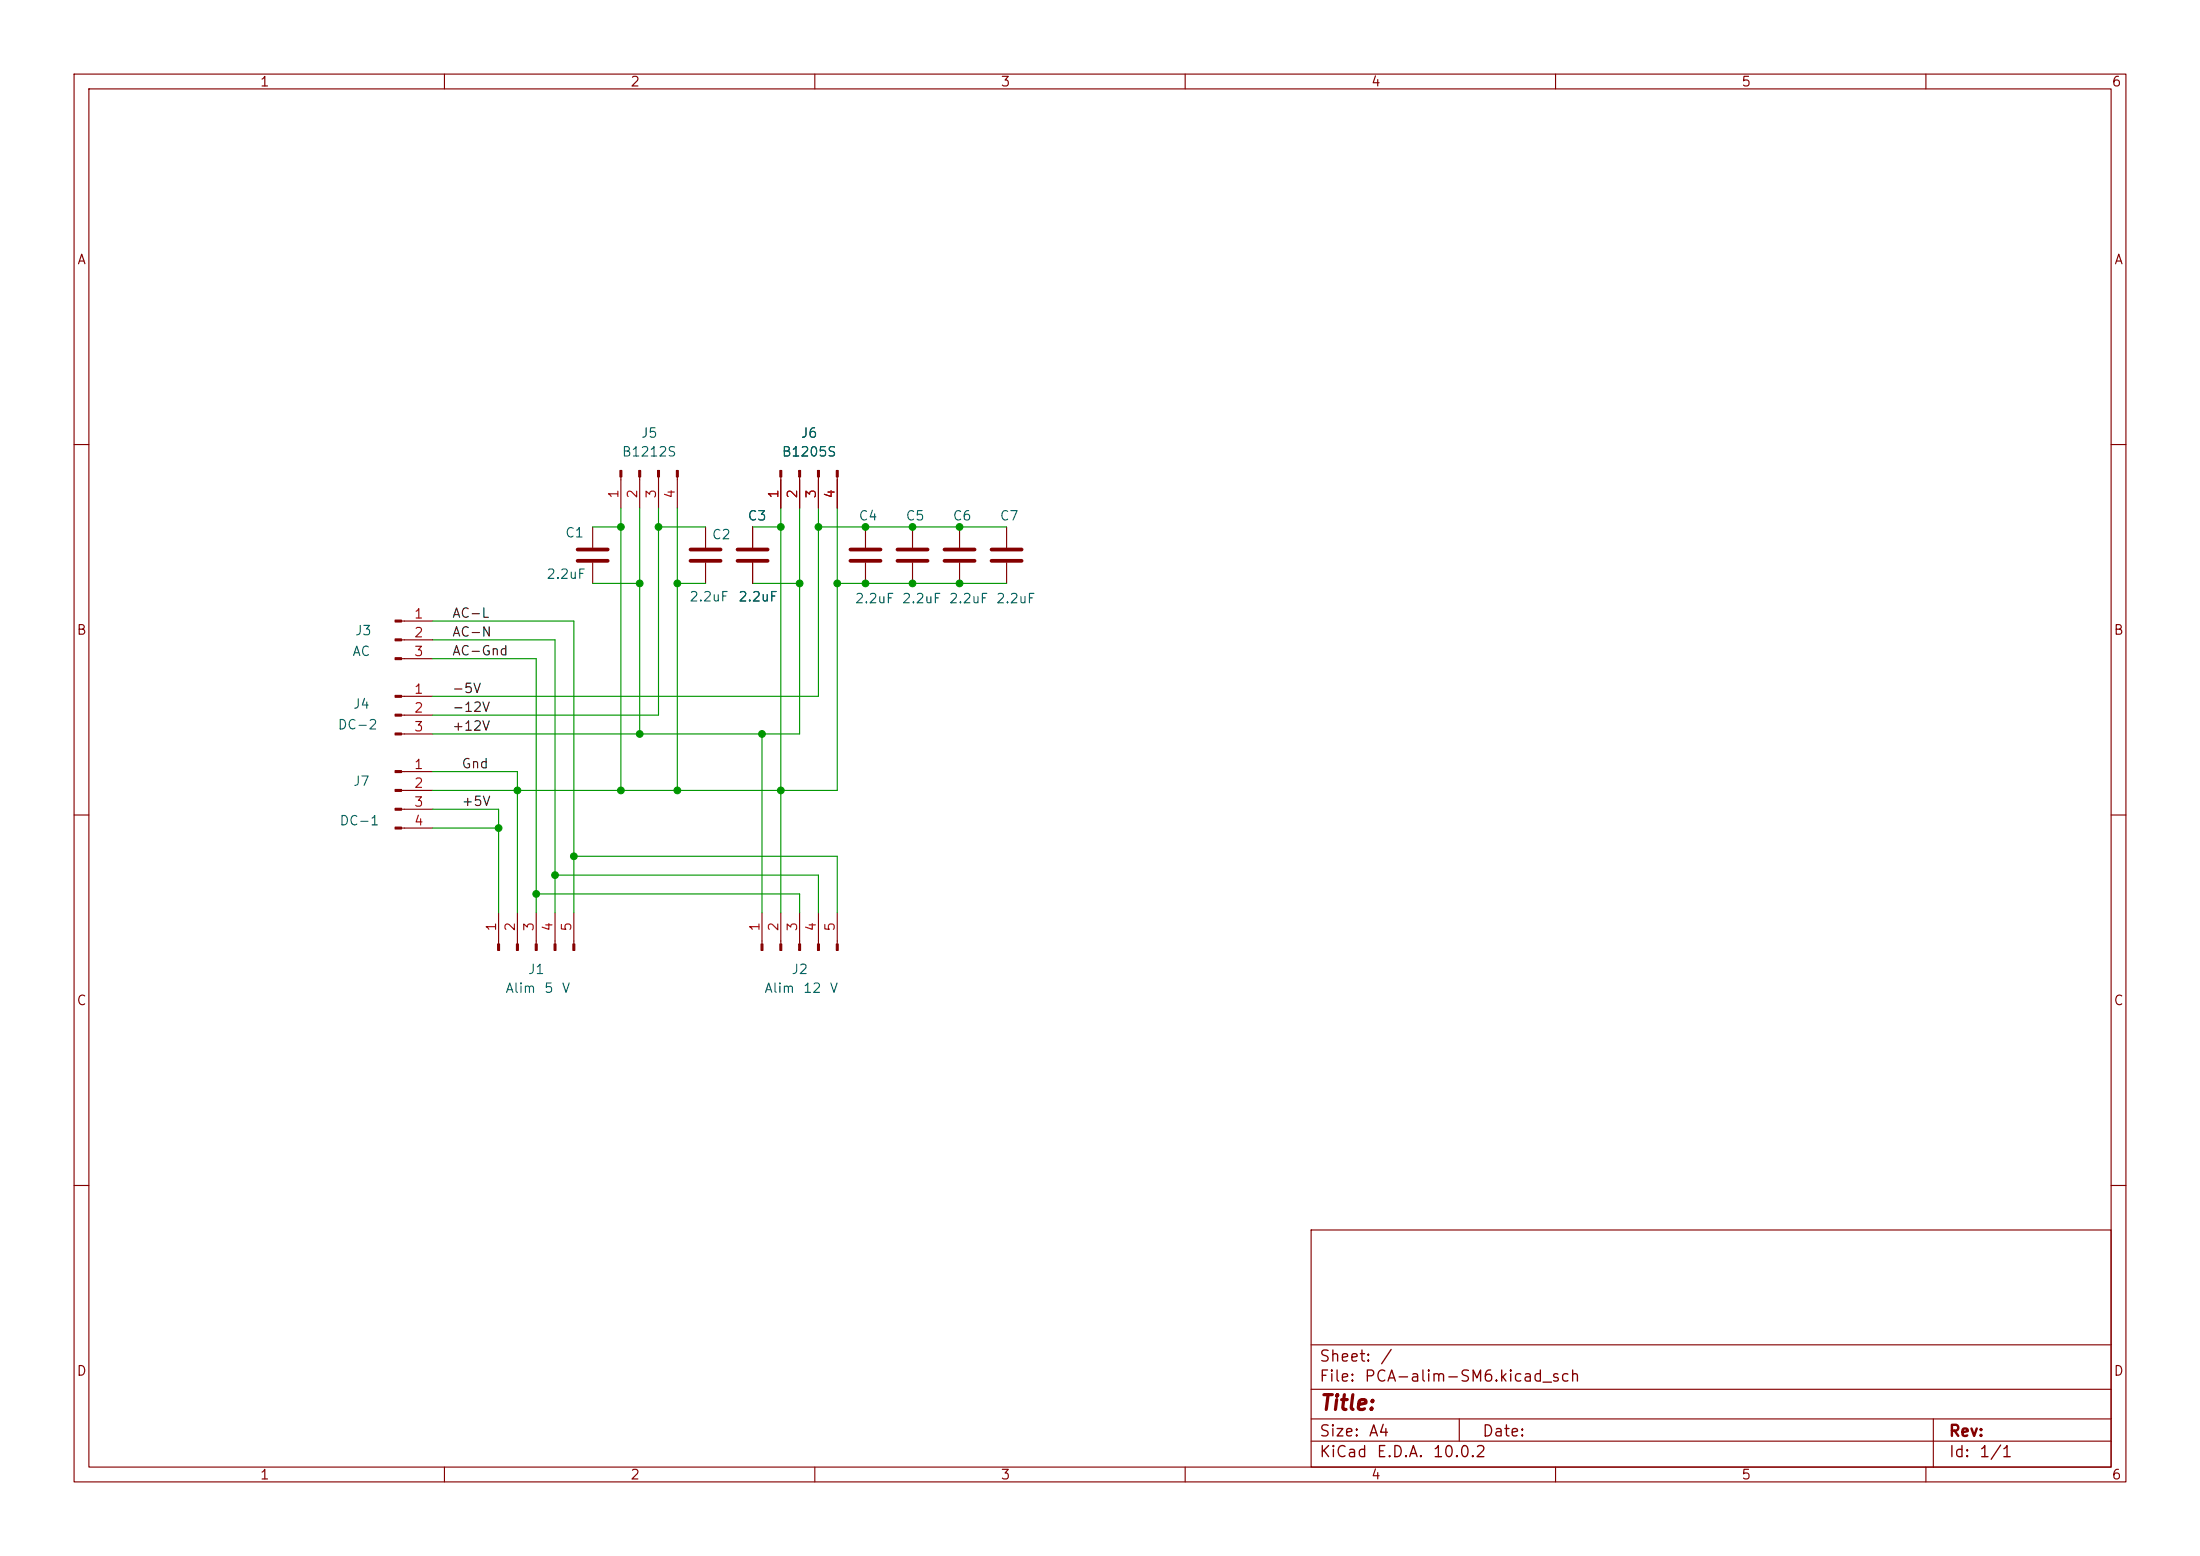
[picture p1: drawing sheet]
(kicad_sch
 (version 20250114)
 (generator "eeschema")
 (generator_version "9.0")
 (paper "A4")
 (lib_symbols
  (symbol "Connector:Conn_01x03_Pin"
   (pin_names
    (offset 1.016) (hide yes)) (exclude_from_sim no) (in_bom yes) (on_board yes)
   (property "Reference" "J" (at 0 5.08 0) (effects (font (size 1.27 1.27))))
   (property "Value" "Conn_01x03_Pin" (at 0 -5.08 0) (effects (font (size 1.27 1.27))))
   (property "Footprint" "" (at 0 0 0) (effects (font (size 1.27 1.27)) (hide yes)))
   (property "Datasheet" "~" (at 0 0 0) (effects (font (size 1.27 1.27)) (hide yes)))
   (property "Description" "Generic connector, single row, 01x03, script generated" (at 0 0 0) (effects (font (size 1.27 1.27)) (hide yes)))
   (property "ki_locked" "" (at 0 0 0) (effects (font (size 1.27 1.27))))
   (symbol "Conn_01x03_Pin_1_1"
    (rectangle (start 0.8636 2.667) (end 0 2.413) (stroke (width 0.1524) (type default)) (fill (type outline)))
    (rectangle (start 0.8636 0.127) (end 0 -0.127) (stroke (width 0.1524) (type default)) (fill (type outline)))
    (rectangle (start 0.8636 -2.413) (end 0 -2.667) (stroke (width 0.1524) (type default)) (fill (type outline)))
    (polyline (pts (xy 1.27 2.54) (xy 0.8636 2.54)) (stroke (width 0.1524) (type default)) (fill (type none)))
    (polyline (pts (xy 1.27 0) (xy 0.8636 0)) (stroke (width 0.1524) (type default)) (fill (type none)))
    (polyline (pts (xy 1.27 -2.54) (xy 0.8636 -2.54)) (stroke (width 0.1524) (type default)) (fill (type none)))
    (pin passive line (at 5.08 2.54 180) (length 3.81) (name "Pin_1" (effects (font (size 1.27 1.27)))) (number "1" (effects (font (size 1.27 1.27)))))
    (pin passive line (at 5.08 0 180) (length 3.81) (name "Pin_2" (effects (font (size 1.27 1.27)))) (number "2" (effects (font (size 1.27 1.27)))))
    (pin passive line (at 5.08 -2.54 180) (length 3.81) (name "Pin_3" (effects (font (size 1.27 1.27)))) (number "3" (effects (font (size 1.27 1.27))))))
   (embedded_fonts no))
  (symbol "Connector:Conn_01x04_Pin"
   (pin_names
    (offset 1.016) (hide yes)) (exclude_from_sim no) (in_bom yes) (on_board yes)
   (property "Reference" "J" (at 0 5.08 0) (effects (font (size 1.27 1.27))))
   (property "Value" "Conn_01x04_Pin" (at 0 -7.62 0) (effects (font (size 1.27 1.27))))
   (property "Footprint" "" (at 0 0 0) (effects (font (size 1.27 1.27)) (hide yes)))
   (property "Datasheet" "~" (at 0 0 0) (effects (font (size 1.27 1.27)) (hide yes)))
   (property "Description" "Generic connector, single row, 01x04, script generated" (at 0 0 0) (effects (font (size 1.27 1.27)) (hide yes)))
   (property "ki_locked" "" (at 0 0 0) (effects (font (size 1.27 1.27))))
   (symbol "Conn_01x04_Pin_1_1"
    (rectangle (start 0.8636 2.667) (end 0 2.413) (stroke (width 0.1524) (type default)) (fill (type outline)))
    (rectangle (start 0.8636 0.127) (end 0 -0.127) (stroke (width 0.1524) (type default)) (fill (type outline)))
    (rectangle (start 0.8636 -2.413) (end 0 -2.667) (stroke (width 0.1524) (type default)) (fill (type outline)))
    (rectangle (start 0.8636 -4.953) (end 0 -5.207) (stroke (width 0.1524) (type default)) (fill (type outline)))
    (polyline (pts (xy 1.27 2.54) (xy 0.8636 2.54)) (stroke (width 0.1524) (type default)) (fill (type none)))
    (polyline (pts (xy 1.27 0) (xy 0.8636 0)) (stroke (width 0.1524) (type default)) (fill (type none)))
    (polyline (pts (xy 1.27 -2.54) (xy 0.8636 -2.54)) (stroke (width 0.1524) (type default)) (fill (type none)))
    (polyline (pts (xy 1.27 -5.08) (xy 0.8636 -5.08)) (stroke (width 0.1524) (type default)) (fill (type none)))
    (pin passive line (at 5.08 2.54 180) (length 3.81) (name "Pin_1" (effects (font (size 1.27 1.27)))) (number "1" (effects (font (size 1.27 1.27)))))
    (pin passive line (at 5.08 0 180) (length 3.81) (name "Pin_2" (effects (font (size 1.27 1.27)))) (number "2" (effects (font (size 1.27 1.27)))))
    (pin passive line (at 5.08 -2.54 180) (length 3.81) (name "Pin_3" (effects (font (size 1.27 1.27)))) (number "3" (effects (font (size 1.27 1.27)))))
    (pin passive line (at 5.08 -5.08 180) (length 3.81) (name "Pin_4" (effects (font (size 1.27 1.27)))) (number "4" (effects (font (size 1.27 1.27))))))
   (embedded_fonts no))
  (symbol "Connector:Conn_01x05_Pin"
   (pin_names
    (offset 1.016) (hide yes)) (exclude_from_sim no) (in_bom yes) (on_board yes)
   (property "Reference" "J" (at 0 7.62 0) (effects (font (size 1.27 1.27))))
   (property "Value" "Conn_01x05_Pin" (at 0 -7.62 0) (effects (font (size 1.27 1.27))))
   (property "Footprint" "" (at 0 0 0) (effects (font (size 1.27 1.27)) (hide yes)))
   (property "Datasheet" "~" (at 0 0 0) (effects (font (size 1.27 1.27)) (hide yes)))
   (property "Description" "Generic connector, single row, 01x05, script generated" (at 0 0 0) (effects (font (size 1.27 1.27)) (hide yes)))
   (property "ki_locked" "" (at 0 0 0) (effects (font (size 1.27 1.27))))
   (symbol "Conn_01x05_Pin_1_1"
    (rectangle (start 0.8636 5.207) (end 0 4.953) (stroke (width 0.1524) (type default)) (fill (type outline)))
    (rectangle (start 0.8636 2.667) (end 0 2.413) (stroke (width 0.1524) (type default)) (fill (type outline)))
    (rectangle (start 0.8636 0.127) (end 0 -0.127) (stroke (width 0.1524) (type default)) (fill (type outline)))
    (rectangle (start 0.8636 -2.413) (end 0 -2.667) (stroke (width 0.1524) (type default)) (fill (type outline)))
    (rectangle (start 0.8636 -4.953) (end 0 -5.207) (stroke (width 0.1524) (type default)) (fill (type outline)))
    (polyline (pts (xy 1.27 5.08) (xy 0.8636 5.08)) (stroke (width 0.1524) (type default)) (fill (type none)))
    (polyline (pts (xy 1.27 2.54) (xy 0.8636 2.54)) (stroke (width 0.1524) (type default)) (fill (type none)))
    (polyline (pts (xy 1.27 0) (xy 0.8636 0)) (stroke (width 0.1524) (type default)) (fill (type none)))
    (polyline (pts (xy 1.27 -2.54) (xy 0.8636 -2.54)) (stroke (width 0.1524) (type default)) (fill (type none)))
    (polyline (pts (xy 1.27 -5.08) (xy 0.8636 -5.08)) (stroke (width 0.1524) (type default)) (fill (type none)))
    (pin passive line (at 5.08 5.08 180) (length 3.81) (name "Pin_1" (effects (font (size 1.27 1.27)))) (number "1" (effects (font (size 1.27 1.27)))))
    (pin passive line (at 5.08 2.54 180) (length 3.81) (name "Pin_2" (effects (font (size 1.27 1.27)))) (number "2" (effects (font (size 1.27 1.27)))))
    (pin passive line (at 5.08 0 180) (length 3.81) (name "Pin_3" (effects (font (size 1.27 1.27)))) (number "3" (effects (font (size 1.27 1.27)))))
    (pin passive line (at 5.08 -2.54 180) (length 3.81) (name "Pin_4" (effects (font (size 1.27 1.27)))) (number "4" (effects (font (size 1.27 1.27)))))
    (pin passive line (at 5.08 -5.08 180) (length 3.81) (name "Pin_5" (effects (font (size 1.27 1.27)))) (number "5" (effects (font (size 1.27 1.27))))))
   (embedded_fonts no))
  (symbol "Device:C"
   (pin_numbers (hide yes))
   (pin_names
    (offset 0.254)) (exclude_from_sim no) (in_bom yes) (on_board yes)
   (property "Reference" "C" (at 0.635 2.54 0) (effects (font (size 1.27 1.27)) (justify left)))
   (property "Value" "C" (at 0.635 -2.54 0) (effects (font (size 1.27 1.27)) (justify left)))
   (property "Footprint" "" (at 0.9652 -3.81 0) (effects (font (size 1.27 1.27)) (hide yes)))
   (property "Datasheet" "~" (at 0 0 0) (effects (font (size 1.27 1.27)) (hide yes)))
   (property "Description" "Unpolarized capacitor" (at 0 0 0) (effects (font (size 1.27 1.27)) (hide yes)))
   (symbol "C_0_1"
    (polyline (pts (xy -2.032 0.762) (xy 2.032 0.762)) (stroke (width 0.508) (type default)) (fill (type none)))
    (polyline (pts (xy -2.032 -0.762) (xy 2.032 -0.762)) (stroke (width 0.508) (type default)) (fill (type none))))
   (symbol "C_1_1"
    (pin passive line (at 0 3.81 270) (length 2.794) (name "~" (effects (font (size 1.27 1.27)))) (number "1" (effects (font (size 1.27 1.27)))))
    (pin passive line (at 0 -3.81 90) (length 2.794) (name "~" (effects (font (size 1.27 1.27)))) (number "2" (effects (font (size 1.27 1.27))))))
   (embedded_fonts no)))
 (junction
  (at 86.36 99.06)
  (diameter 0)
  (color 0 0 0 0))
 (junction
  (at 83.82 71.12)
  (diameter 0)
  (color 0 0 0 0))
 (junction
  (at 67.31 111.76)
  (diameter 0)
  (color 0 0 0 0))
 (junction
  (at 86.36 78.74)
  (diameter 0)
  (color 0 0 0 0))
 (junction
  (at 69.85 106.68)
  (diameter 0)
  (color 0 0 0 0))
 (junction
  (at 113.03 78.74)
  (diameter 0)
  (color 0 0 0 0))
 (junction
  (at 129.54 78.74)
  (diameter 0)
  (color 0 0 0 0))
 (junction
  (at 129.54 71.12)
  (diameter 0)
  (color 0 0 0 0))
 (junction
  (at 91.44 78.74)
  (diameter 0)
  (color 0 0 0 0))
 (junction
  (at 72.39 120.65)
  (diameter 0)
  (color 0 0 0 0))
 (junction
  (at 116.84 78.74)
  (diameter 0)
  (color 0 0 0 0))
 (junction
  (at 105.41 71.12)
  (diameter 0)
  (color 0 0 0 0))
 (junction
  (at 88.9 71.12)
  (diameter 0)
  (color 0 0 0 0))
 (junction
  (at 110.49 71.12)
  (diameter 0)
  (color 0 0 0 0))
 (junction
  (at 74.93 118.11)
  (diameter 0)
  (color 0 0 0 0))
 (junction
  (at 123.19 71.12)
  (diameter 0)
  (color 0 0 0 0))
 (junction
  (at 91.44 106.68)
  (diameter 0)
  (color 0 0 0 0))
 (junction
  (at 116.84 71.12)
  (diameter 0)
  (color 0 0 0 0))
 (junction
  (at 83.82 106.68)
  (diameter 0)
  (color 0 0 0 0))
 (junction
  (at 105.41 106.68)
  (diameter 0)
  (color 0 0 0 0))
 (junction
  (at 107.95 78.74)
  (diameter 0)
  (color 0 0 0 0))
 (junction
  (at 123.19 78.74)
  (diameter 0)
  (color 0 0 0 0))
 (junction
  (at 77.47 115.57)
  (diameter 0)
  (color 0 0 0 0))
 (junction
  (at 102.87 99.06)
  (diameter 0)
  (color 0 0 0 0))
 (wire
  (pts (xy 91.44 78.74) (xy 91.44 106.68))
  (stroke (width 0) (type default)))
 (wire
  (pts (xy 58.42 93.98) (xy 110.49 93.98))
  (stroke (width 0) (type default)))
 (wire
  (pts (xy 58.42 86.36) (xy 74.93 86.36))
  (stroke (width 0) (type default)))
 (wire
  (pts (xy 69.85 106.68) (xy 83.82 106.68))
  (stroke (width 0) (type default)))
 (wire
  (pts (xy 110.49 71.12) (xy 110.49 93.98))
  (stroke (width 0) (type default)))
 (wire
  (pts (xy 101.6 71.12) (xy 105.41 71.12))
  (stroke (width 0) (type default)))
 (wire
  (pts (xy 105.41 106.68) (xy 105.41 123.19))
  (stroke (width 0) (type default)))
 (wire
  (pts (xy 105.41 71.12) (xy 105.41 106.68))
  (stroke (width 0) (type default)))
 (wire
  (pts (xy 69.85 104.14) (xy 69.85 106.68))
  (stroke (width 0) (type default)))
 (wire
  (pts (xy 102.87 99.06) (xy 102.87 123.19))
  (stroke (width 0) (type default)))
 (wire
  (pts (xy 74.93 86.36) (xy 74.93 118.11))
  (stroke (width 0) (type default)))
 (wire
  (pts (xy 110.49 71.12) (xy 116.84 71.12))
  (stroke (width 0) (type default)))
 (wire
  (pts (xy 129.54 71.12) (xy 135.89 71.12))
  (stroke (width 0) (type default)))
 (wire
  (pts (xy 123.19 78.74) (xy 129.54 78.74))
  (stroke (width 0) (type default)))
 (wire
  (pts (xy 88.9 71.12) (xy 88.9 96.52))
  (stroke (width 0) (type default)))
 (wire
  (pts (xy 105.41 106.68) (xy 113.03 106.68))
  (stroke (width 0) (type default)))
 (wire
  (pts (xy 107.95 123.19) (xy 107.95 120.65))
  (stroke (width 0) (type default)))
 (wire
  (pts (xy 67.31 111.76) (xy 67.31 123.19))
  (stroke (width 0) (type default)))
 (wire
  (pts (xy 116.84 78.74) (xy 123.19 78.74))
  (stroke (width 0) (type default)))
 (wire
  (pts (xy 67.31 109.22) (xy 58.42 109.22))
  (stroke (width 0) (type default)))
 (wire
  (pts (xy 88.9 71.12) (xy 88.9 68.58))
  (stroke (width 0) (type default)))
 (wire
  (pts (xy 58.42 99.06) (xy 86.36 99.06))
  (stroke (width 0) (type default)))
 (wire
  (pts (xy 91.44 106.68) (xy 105.41 106.68))
  (stroke (width 0) (type default)))
 (wire
  (pts (xy 72.39 120.65) (xy 72.39 123.19))
  (stroke (width 0) (type default)))
 (wire
  (pts (xy 113.03 78.74) (xy 113.03 68.58))
  (stroke (width 0) (type default)))
 (wire
  (pts (xy 105.41 68.58) (xy 105.41 71.12))
  (stroke (width 0) (type default)))
 (wire
  (pts (xy 86.36 68.58) (xy 86.36 78.74))
  (stroke (width 0) (type default)))
 (wire
  (pts (xy 80.01 71.12) (xy 83.82 71.12))
  (stroke (width 0) (type default)))
 (wire
  (pts (xy 110.49 118.11) (xy 74.93 118.11))
  (stroke (width 0) (type default)))
 (wire
  (pts (xy 110.49 123.19) (xy 110.49 118.11))
  (stroke (width 0) (type default)))
 (wire
  (pts (xy 58.42 106.68) (xy 69.85 106.68))
  (stroke (width 0) (type default)))
 (wire
  (pts (xy 88.9 71.12) (xy 95.25 71.12))
  (stroke (width 0) (type default)))
 (wire
  (pts (xy 113.03 78.74) (xy 116.84 78.74))
  (stroke (width 0) (type default)))
 (wire
  (pts (xy 110.49 71.12) (xy 110.49 68.58))
  (stroke (width 0) (type default)))
 (wire
  (pts (xy 91.44 78.74) (xy 95.25 78.74))
  (stroke (width 0) (type default)))
 (wire
  (pts (xy 58.42 83.82) (xy 77.47 83.82))
  (stroke (width 0) (type default)))
 (wire
  (pts (xy 72.39 88.9) (xy 72.39 120.65))
  (stroke (width 0) (type default)))
 (wire
  (pts (xy 107.95 120.65) (xy 72.39 120.65))
  (stroke (width 0) (type default)))
 (wire
  (pts (xy 113.03 123.19) (xy 113.03 115.57))
  (stroke (width 0) (type default)))
 (wire
  (pts (xy 101.6 78.74) (xy 107.95 78.74))
  (stroke (width 0) (type default)))
 (wire
  (pts (xy 58.42 111.76) (xy 67.31 111.76))
  (stroke (width 0) (type default)))
 (wire
  (pts (xy 107.95 78.74) (xy 107.95 68.58))
  (stroke (width 0) (type default)))
 (wire
  (pts (xy 83.82 68.58) (xy 83.82 71.12))
  (stroke (width 0) (type default)))
 (wire
  (pts (xy 83.82 71.12) (xy 83.82 106.68))
  (stroke (width 0) (type default)))
 (wire
  (pts (xy 58.42 96.52) (xy 88.9 96.52))
  (stroke (width 0) (type default)))
 (wire
  (pts (xy 58.42 88.9) (xy 72.39 88.9))
  (stroke (width 0) (type default)))
 (wire
  (pts (xy 113.03 106.68) (xy 113.03 78.74))
  (stroke (width 0) (type default)))
 (wire
  (pts (xy 86.36 99.06) (xy 102.87 99.06))
  (stroke (width 0) (type default)))
 (wire
  (pts (xy 129.54 78.74) (xy 135.89 78.74))
  (stroke (width 0) (type default)))
 (wire
  (pts (xy 58.42 104.14) (xy 69.85 104.14))
  (stroke (width 0) (type default)))
 (wire
  (pts (xy 69.85 106.68) (xy 69.85 123.19))
  (stroke (width 0) (type default)))
 (wire
  (pts (xy 102.87 99.06) (xy 107.95 99.06))
  (stroke (width 0) (type default)))
 (wire
  (pts (xy 113.03 115.57) (xy 77.47 115.57))
  (stroke (width 0) (type default)))
 (wire
  (pts (xy 80.01 78.74) (xy 86.36 78.74))
  (stroke (width 0) (type default)))
 (wire
  (pts (xy 107.95 99.06) (xy 107.95 78.74))
  (stroke (width 0) (type default)))
 (wire
  (pts (xy 83.82 106.68) (xy 91.44 106.68))
  (stroke (width 0) (type default)))
 (wire
  (pts (xy 123.19 71.12) (xy 129.54 71.12))
  (stroke (width 0) (type default)))
 (wire
  (pts (xy 67.31 111.76) (xy 67.31 109.22))
  (stroke (width 0) (type default)))
 (wire
  (pts (xy 86.36 78.74) (xy 86.36 99.06))
  (stroke (width 0) (type default)))
 (wire
  (pts (xy 77.47 83.82) (xy 77.47 115.57))
  (stroke (width 0) (type default)))
 (wire
  (pts (xy 74.93 118.11) (xy 74.93 123.19))
  (stroke (width 0) (type default)))
 (wire
  (pts (xy 116.84 71.12) (xy 123.19 71.12))
  (stroke (width 0) (type default)))
 (wire
  (pts (xy 77.47 115.57) (xy 77.47 123.19))
  (stroke (width 0) (type default)))
 (wire
  (pts (xy 91.44 68.58) (xy 91.44 78.74))
  (stroke (width 0) (type default)))
 (label "AC-N"
  (at 60.96 86.36 0)
  (effects (font (size 1.27 1.27)) (justify left bottom)))
 (label "AC-L"
  (at 60.96 83.82 0)
  (effects (font (size 1.27 1.27)) (justify left bottom)))
 (label "-12V"
  (at 60.96 96.52 0)
  (effects (font (size 1.27 1.27)) (justify left bottom)))
 (label "+5V"
  (at 62.23 109.22 0)
  (effects (font (size 1.27 1.27)) (justify left bottom)))
 (label "AC-Gnd"
  (at 60.96 88.9 0)
  (effects (font (size 1.27 1.27)) (justify left bottom)))
 (label "-5V"
  (at 60.96 93.98 0)
  (effects (font (size 1.27 1.27)) (justify left bottom)))
 (label "Gnd"
  (at 62.23 104.14 0)
  (effects (font (size 1.27 1.27)) (justify left bottom)))
 (label "+12V"
  (at 60.96 99.06 0)
  (effects (font (size 1.27 1.27)) (justify left bottom)))
 (symbol
  (lib_id "Device:C")
  (at 101.6 74.93 0)
  (unit 1)
  (exclude_from_sim no)
  (in_bom yes)
  (on_board yes)
  (dnp no)
  (property "Reference" "C3" (at 100.838 69.596 0) (effects (font (size 1.27 1.27)) (justify left)))
  (property "Value" "2.2uF" (at 99.568 80.518 0) (effects (font (size 1.27 1.27)) (justify left)))
  (property "Footprint" "Capacitor_SMD:C_0805_2012Metric_Pad1.18x1.45mm_HandSolder" (at 102.5652 78.74 0) (effects (font (size 1.27 1.27)) (hide yes)))
  (property "Datasheet" "~" (at 101.6 74.93 0) (effects (font (size 1.27 1.27)) (hide yes)))
  (property "Description" "Unpolarized capacitor" (at 101.6 74.93 0) (effects (font (size 1.27 1.27)) (hide yes)))
  (pin "2")
  (pin "1"))
 (symbol
  (lib_id "Connector:Conn_01x04_Pin")
  (at 107.95 63.5 90)
  (mirror x)
  (unit 1)
  (exclude_from_sim no)
  (in_bom yes)
  (on_board yes)
  (dnp no)
  (property "Reference" "J6" (at 109.22 58.42 90) (effects (font (size 1.27 1.27))))
  (property "Value" "B1205S" (at 109.22 60.96 90) (effects (font (size 1.27 1.27))))
  (property "Footprint" "Connector_PinHeader_2.54mm:PinHeader_1x04_P2.54mm_Vertical" (at 107.95 63.5 0) (effects (font (size 1.27 1.27)) (hide yes)))
  (property "Datasheet" "~" (at 107.95 63.5 0) (effects (font (size 1.27 1.27)) (hide yes)))
  (property "Description" "Generic connector, single row, 01x04, script generated" (at 107.95 63.5 0) (effects (font (size 1.27 1.27)) (hide yes)))
  (pin "4")
  (pin "3")
  (pin "2")
  (pin "1"))
 (symbol
  (lib_id "Device:C")
  (at 80.01 74.93 0)
  (unit 1)
  (exclude_from_sim no)
  (in_bom yes)
  (on_board yes)
  (dnp no)
  (property "Reference" "C1" (at 76.2 71.882 0) (effects (font (size 1.27 1.27)) (justify left)))
  (property "Value" "2.2uF" (at 73.66 77.47 0) (effects (font (size 1.27 1.27)) (justify left)))
  (property "Footprint" "Capacitor_SMD:C_0805_2012Metric_Pad1.18x1.45mm_HandSolder" (at 80.9752 78.74 0) (effects (font (size 1.27 1.27)) (hide yes)))
  (property "Datasheet" "~" (at 80.01 74.93 0) (effects (font (size 1.27 1.27)) (hide yes)))
  (property "Description" "Unpolarized capacitor" (at 80.01 74.93 0) (effects (font (size 1.27 1.27)) (hide yes)))
  (pin "2")
  (pin "1"))
 (symbol
  (lib_id "Device:C")
  (at 135.89 74.93 0)
  (unit 1)
  (exclude_from_sim no)
  (in_bom yes)
  (on_board yes)
  (dnp no)
  (property "Reference" "C7" (at 134.874 69.596 0) (effects (font (size 1.27 1.27)) (justify left)))
  (property "Value" "2.2uF" (at 134.366 80.772 0) (effects (font (size 1.27 1.27)) (justify left)))
  (property "Footprint" "Capacitor_SMD:C_0805_2012Metric_Pad1.18x1.45mm_HandSolder" (at 136.8552 78.74 0) (effects (font (size 1.27 1.27)) (hide yes)))
  (property "Datasheet" "~" (at 135.89 74.93 0) (effects (font (size 1.27 1.27)) (hide yes)))
  (property "Description" "Unpolarized capacitor" (at 135.89 74.93 0) (effects (font (size 1.27 1.27)) (hide yes)))
  (pin "2")
  (pin "1"))
 (symbol
  (lib_id "Device:C")
  (at 123.19 74.93 0)
  (unit 1)
  (exclude_from_sim no)
  (in_bom yes)
  (on_board yes)
  (dnp no)
  (property "Reference" "C5" (at 122.174 69.596 0) (effects (font (size 1.27 1.27)) (justify left)))
  (property "Value" "2.2uF" (at 121.666 80.772 0) (effects (font (size 1.27 1.27)) (justify left)))
  (property "Footprint" "Capacitor_SMD:C_0805_2012Metric_Pad1.18x1.45mm_HandSolder" (at 124.1552 78.74 0) (effects (font (size 1.27 1.27)) (hide yes)))
  (property "Datasheet" "~" (at 123.19 74.93 0) (effects (font (size 1.27 1.27)) (hide yes)))
  (property "Description" "Unpolarized capacitor" (at 123.19 74.93 0) (effects (font (size 1.27 1.27)) (hide yes)))
  (pin "2")
  (pin "1"))
 (symbol
  (lib_id "Connector:Conn_01x04_Pin")
  (at 53.34 106.68 0)
  (unit 1)
  (exclude_from_sim no)
  (in_bom yes)
  (on_board yes)
  (dnp no)
  (property "Reference" "J7" (at 48.768 105.41 0) (effects (font (size 1.27 1.27))))
  (property "Value" "DC-1" (at 48.514 110.744 0) (effects (font (size 1.27 1.27))))
  (property "Footprint" "Connector_Phoenix_GMSTB:PhoenixContact_GMSTBVA_2,5_4-G_1x04_P7.50mm_Vertical" (at 53.34 106.68 0) (effects (font (size 1.27 1.27)) (hide yes)))
  (property "Datasheet" "~" (at 53.34 106.68 0) (effects (font (size 1.27 1.27)) (hide yes)))
  (property "Description" "Generic connector, single row, 01x04, script generated" (at 53.34 106.68 0) (effects (font (size 1.27 1.27)) (hide yes)))
  (pin "3")
  (pin "1")
  (pin "2")
  (pin "4"))
 (symbol
  (lib_id "Connector:Conn_01x04_Pin")
  (at 86.36 63.5 90)
  (mirror x)
  (unit 1)
  (exclude_from_sim no)
  (in_bom yes)
  (on_board yes)
  (dnp no)
  (property "Reference" "J5" (at 87.63 58.42 90) (effects (font (size 1.27 1.27))))
  (property "Value" "B1212S" (at 87.63 60.96 90) (effects (font (size 1.27 1.27))))
  (property "Footprint" "Connector_PinHeader_2.54mm:PinHeader_1x04_P2.54mm_Vertical" (at 86.36 63.5 0) (effects (font (size 1.27 1.27)) (hide yes)))
  (property "Datasheet" "~" (at 86.36 63.5 0) (effects (font (size 1.27 1.27)) (hide yes)))
  (property "Description" "Generic connector, single row, 01x04, script generated" (at 86.36 63.5 0) (effects (font (size 1.27 1.27)) (hide yes)))
  (pin "1")
  (pin "2")
  (pin "4")
  (pin "3"))
 (symbol
  (lib_id "Connector:Conn_01x05_Pin")
  (at 72.39 128.27 90)
  (unit 1)
  (exclude_from_sim no)
  (in_bom yes)
  (on_board yes)
  (dnp no)
  (fields_autoplaced yes)
  (property "Reference" "J1" (at 72.39 130.81 90) (effects (font (size 1.27 1.27))))
  (property "Value" "Alim 5 V" (at 72.39 133.35 90) (effects (font (size 1.27 1.27))))
  (property "Footprint" "Connector_Wire:SolderWire-2.5sqmm_1x05_P8.8mm_D2.4mm_OD4.4mm" (at 72.39 128.27 0) (effects (font (size 1.27 1.27)) (hide yes)))
  (property "Datasheet" "~" (at 72.39 128.27 0) (effects (font (size 1.27 1.27)) (hide yes)))
  (property "Description" "Generic connector, single row, 01x05, script generated" (at 72.39 128.27 0) (effects (font (size 1.27 1.27)) (hide yes)))
  (pin "2")
  (pin "4")
  (pin "1")
  (pin "5")
  (pin "3"))
 (symbol
  (lib_id "Device:C")
  (at 116.84 74.93 0)
  (unit 1)
  (exclude_from_sim no)
  (in_bom yes)
  (on_board yes)
  (dnp no)
  (property "Reference" "C4" (at 115.824 69.596 0) (effects (font (size 1.27 1.27)) (justify left)))
  (property "Value" "2.2uF" (at 115.316 80.772 0) (effects (font (size 1.27 1.27)) (justify left)))
  (property "Footprint" "Capacitor_SMD:C_0805_2012Metric_Pad1.18x1.45mm_HandSolder" (at 117.8052 78.74 0) (effects (font (size 1.27 1.27)) (hide yes)))
  (property "Datasheet" "~" (at 116.84 74.93 0) (effects (font (size 1.27 1.27)) (hide yes)))
  (property "Description" "Unpolarized capacitor" (at 116.84 74.93 0) (effects (font (size 1.27 1.27)) (hide yes)))
  (pin "2")
  (pin "1"))
 (symbol
  (lib_id "Connector:Conn_01x03_Pin")
  (at 53.34 96.52 0)
  (unit 1)
  (exclude_from_sim no)
  (in_bom yes)
  (on_board yes)
  (dnp no)
  (property "Reference" "J4" (at 48.768 94.996 0) (effects (font (size 1.27 1.27))))
  (property "Value" "DC-2" (at 48.26 97.79 0) (effects (font (size 1.27 1.27))))
  (property "Footprint" "Connector_Phoenix_GMSTB:PhoenixContact_GMSTBVA_2,5_3-G_1x03_P7.50mm_Vertical" (at 53.34 96.52 0) (effects (font (size 1.27 1.27)) (hide yes)))
  (property "Datasheet" "~" (at 53.34 96.52 0) (effects (font (size 1.27 1.27)) (hide yes)))
  (property "Description" "Generic connector, single row, 01x03, script generated" (at 53.34 96.52 0) (effects (font (size 1.27 1.27)) (hide yes)))
  (pin "2")
  (pin "1")
  (pin "3"))
 (symbol
  (lib_id "Connector:Conn_01x03_Pin")
  (at 53.34 86.36 0)
  (unit 1)
  (exclude_from_sim no)
  (in_bom yes)
  (on_board yes)
  (dnp no)
  (property "Reference" "J3" (at 49.022 85.09 0) (effects (font (size 1.27 1.27))))
  (property "Value" "AC" (at 48.768 87.884 0) (effects (font (size 1.27 1.27))))
  (property "Footprint" "Connector_Phoenix_GMSTB:PhoenixContact_GMSTBVA_2,5_3-G_1x03_P7.50mm_Vertical" (at 53.34 86.36 0) (effects (font (size 1.27 1.27)) (hide yes)))
  (property "Datasheet" "~" (at 53.34 86.36 0) (effects (font (size 1.27 1.27)) (hide yes)))
  (property "Description" "Generic connector, single row, 01x03, script generated" (at 53.34 86.36 0) (effects (font (size 1.27 1.27)) (hide yes)))
  (pin "2")
  (pin "1")
  (pin "3"))
 (symbol
  (lib_id "Device:C")
  (at 129.54 74.93 0)
  (unit 1)
  (exclude_from_sim no)
  (in_bom yes)
  (on_board yes)
  (dnp no)
  (property "Reference" "C6" (at 128.524 69.596 0) (effects (font (size 1.27 1.27)) (justify left)))
  (property "Value" "2.2uF" (at 128.016 80.772 0) (effects (font (size 1.27 1.27)) (justify left)))
  (property "Footprint" "Capacitor_SMD:C_0805_2012Metric_Pad1.18x1.45mm_HandSolder" (at 130.5052 78.74 0) (effects (font (size 1.27 1.27)) (hide yes)))
  (property "Datasheet" "~" (at 129.54 74.93 0) (effects (font (size 1.27 1.27)) (hide yes)))
  (property "Description" "Unpolarized capacitor" (at 129.54 74.93 0) (effects (font (size 1.27 1.27)) (hide yes)))
  (pin "2")
  (pin "1"))
 (symbol
  (lib_id "Device:C")
  (at 95.25 74.93 0)
  (unit 1)
  (exclude_from_sim no)
  (in_bom yes)
  (on_board yes)
  (dnp no)
  (property "Reference" "C2" (at 96.012 72.136 0) (effects (font (size 1.27 1.27)) (justify left)))
  (property "Value" "2.2uF" (at 92.964 80.518 0) (effects (font (size 1.27 1.27)) (justify left)))
  (property "Footprint" "Capacitor_SMD:C_0805_2012Metric_Pad1.18x1.45mm_HandSolder" (at 96.2152 78.74 0) (effects (font (size 1.27 1.27)) (hide yes)))
  (property "Datasheet" "~" (at 95.25 74.93 0) (effects (font (size 1.27 1.27)) (hide yes)))
  (property "Description" "Unpolarized capacitor" (at 95.25 74.93 0) (effects (font (size 1.27 1.27)) (hide yes)))
  (pin "1")
  (pin "2"))
 (symbol
  (lib_id "Connector:Conn_01x05_Pin")
  (at 107.95 128.27 90)
  (unit 1)
  (exclude_from_sim no)
  (in_bom yes)
  (on_board yes)
  (dnp no)
  (fields_autoplaced yes)
  (property "Reference" "J2" (at 107.95 130.81 90) (effects (font (size 1.27 1.27))))
  (property "Value" "Alim 12 V" (at 107.95 133.35 90) (effects (font (size 1.27 1.27))))
  (property "Footprint" "Connector_Wire:SolderWire-2.5sqmm_1x05_P8.8mm_D2.4mm_OD4.4mm" (at 107.95 128.27 0) (effects (font (size 1.27 1.27)) (hide yes)))
  (property "Datasheet" "~" (at 107.95 128.27 0) (effects (font (size 1.27 1.27)) (hide yes)))
  (property "Description" "Generic connector, single row, 01x05, script generated" (at 107.95 128.27 0) (effects (font (size 1.27 1.27)) (hide yes)))
  (pin "2")
  (pin "5")
  (pin "1")
  (pin "4")
  (pin "3"))
 (sheet_instances
  (path ""
   (page "1")))
 (embedded_fonts no))
